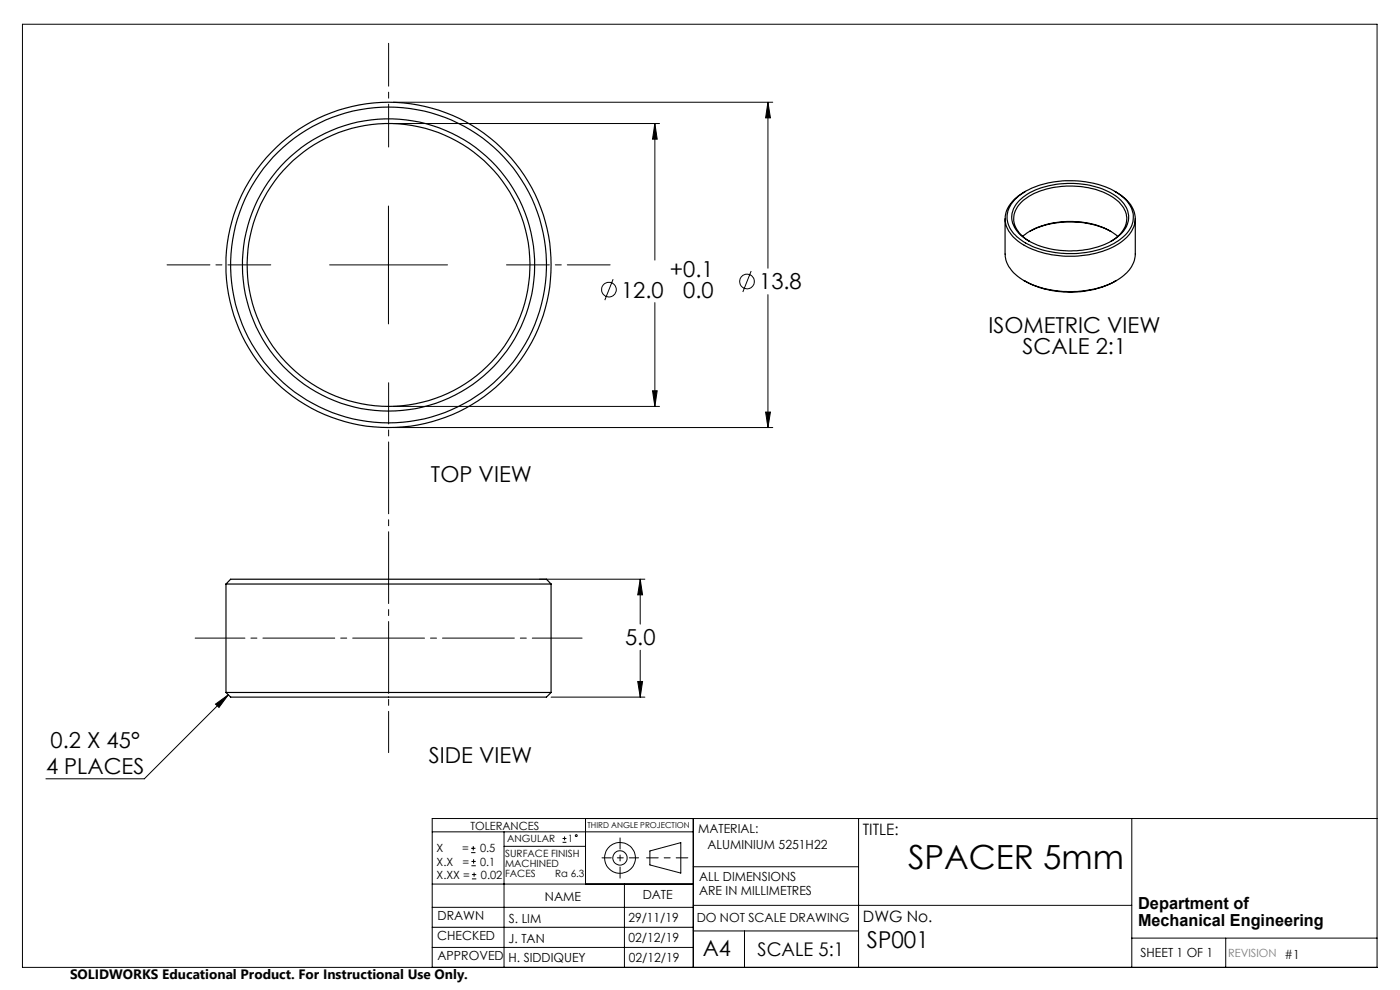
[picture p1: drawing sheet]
<svg xmlns="http://www.w3.org/2000/svg" width="297mm" height="210mm" viewBox="0 0 297 210" stroke-linecap="round" stroke-linejoin="round" font-family="sans-serif">
<g fill="none" stroke="#000" stroke-width=".21">
<path d="M4.8 5.1h287.3v200.1h-287.3zM83.4 21.7h80.5M83.4 26.2h56.5M138.9 26.2v29M138.9 26.2l.5 3.3h-1zM162.9 21.7v35.2M162.9 21.7l.5 3.3h-1zM69.9 56.2h25M82.4 43.7v25M130.1 59.2l-1.8 4.5M159.3 57.5l-1.7 4.4M138.9 64.2v22"/>
<path d="M162.9 62.5v28.2M83.4 90.7h80.5M83.4 86.2h56.5M138.4 82.9h1l-.5 3.3zM162.4 87.4h1l-.5 3.3zM114.4 122.9h22.4M135.8 122.9v9.5M135.8 137.9v10M135.8 122.9l.5 3.3h-1zM45.7 149.4l2.7-2-1.9 2.7zM48.4 147.4l-17.8 17.8h-20.9M116.9 147.9h19.9"/>
<path d="M135.3 144.6h1l-.5 3.3zM91.7 176.5h55.4M99.9 179.9h1M100.4 179.5v.9M106.9 176.5v28.7M106.9 179.5h17.3M119.3 178.7h.9M119.3 177.9h.9M119.8 177.4v.9M124.2 173.6v13.9M147.1 173.6v31.6M182.1 173.6v31.6"/>
<path d="M240.1 173.6v31.6M292.1 173.6h-200.4v31.6M91.7 196.7h55.4M91.7 192.5h55.4M91.7 187.5h55.4M99.9 180.9h1M100 183.6h.9M100 182.7h.9M100.1 186.4h.9M100.1 185.5h.9M100.5 182.3v.9M100.6 185.1v.9"/>
<path d="M132.5 187.5v17.7M137.9 180.5l6.5-1.8v6.5l-6.5-1.7zM147.1 183.9h35M147.1 197.5h35M147.1 192h93M157.9 197.5v7.7M240.1 199h52M260 199v6.2M91.7 201h55.4"/>
<circle cx="158.5" cy="59.7" r="1.55"/>
<circle cx="129.2" cy="61.4" r="1.55"/>
<circle cx="122.2" cy="177.3" r=".2"/>
<circle cx="131.5" cy="182" r="1.52"/>
<circle cx="131.5" cy="182" r="3.3"/>
</g>
<path d="M145.9 182h-8.7" fill="none" stroke="#000" stroke-width=".21" stroke-dasharray="15.2 1.3 1.3 1.3" stroke-dashoffset="12.8"/>
<path d="M131.5 177.7v8.6" fill="none" stroke="#000" stroke-width=".21" stroke-dasharray="15.2 1.3 1.3 1.3" stroke-dashoffset="12.9"/>
<path d="M127.7 182h7.8" fill="none" stroke="#000" stroke-width=".21" stroke-dasharray="15.2 1.3 1.3 1.3" stroke-dashoffset="13.3"/>
<path d="M41.4 135.4h82.1" fill="none" stroke="#000" stroke-width=".21" stroke-dasharray="15.2 1.3 1.3 1.3" stroke-dashoffset="4.7"/>
<path d="M82.4 31.2v-22M57.4 56.2h-22M107.4 56.2h22" fill="none" stroke="#000" stroke-width=".21" stroke-dasharray="15.2 1.3 1.3 1.3" stroke-dashoffset="6.1"/>
<path d="M82.4 81.2v78.4" fill="none" stroke="#000" stroke-width=".21" stroke-dasharray="15.2 1.3 1.3 1.3" stroke-dashoffset="6.5"/>
<path d="M135.8 122.9l.5 3.3h-1zM135.3 144.6h1l-.5 3.3zM45.7 149.4l2.7-2-1.9 2.7zM162.9 21.7l.5 3.3h-1zM162.4 87.4h1l-.5 3.3zM138.9 26.2l.5 3.3h-1zM138.4 82.9h1l-.5 3.3z" fill="#000"/>
<g fill="none" stroke="#000" stroke-width=".25">
<path d="M213.2 46.4v7.5a7.1 7.1 0 0 0 4.1 5.6M215.2 42.4a16.5 16.5 0 0 1 12-4.1 16.3 16.3 0 0 1 11.8 4.3 5.2 5.2 0 0 1-1.1 8 18.7 18.7 0 0 1-12.8 3.1 15.3 15.3 0 0 1-10-4.1 5 5 0 0 1 .1-7.2zM216.4 42.4a15.9 15.9 0 0 1 11.3-3.5 14.7 14.7 0 0 1 10.4 3.9 4.8 4.8 0 0 1-.9 7.4 17.8 17.8 0 0 1-14 2.7 11.5 11.5 0 0 1-8-4.6 4.6 4.6 0 0 1 1.2-5.9zM217 50.2a16.4 16.4 0 0 1 12.3-3.1 14.5 14.5 0 0 1 7.8 3.1M217.3 59.5a20.8 20.8 0 0 0 19.5 0M217.6 40.6a7.3 7.3 0 0 0-4.3 5.6 6.9 6.9 0 0 0 4 5.8 21.5 21.5 0 0 0 19.9-.2 6.4 6.4 0 0 0 3.6-5.9 7.3 7.3 0 0 0-4.3-5.3M218.4 51.2a5.7 5.7 0 0 1-3.3-5.7 7.7 7.7 0 0 1 5.4-4.9 18.8 18.8 0 0 1 15.6 1.3 5.2 5.2 0 0 1 2.7 5.9 6.6 6.6 0 0 1-3.1 3.4M218.4 49.1a19.5 19.5 0 0 1 17.3 0M240.8 46.4v7.5a6.9 6.9 0 0 1-4 5.6 21.6 21.6 0 0 1-19.5 0M47.9 123.9h69M47.9 123.9l1-1h67l1 1M47.9 123.9v23"/>
<path d="M116.9 123.9v23M47.9 146.9h69M47.9 146.9l1 1h67l1-1"/>
<circle cx="82.4" cy="56.2" r="34.5"/>
<circle cx="82.4" cy="56.2" r="30"/>
<circle cx="82.4" cy="56.2" r="33.5"/>
<circle cx="82.4" cy="56.2" r="31"/>
</g>
<text font-size="7.1" x="192.6" y="184.3">SPACER 5mm</text>
<text font-size="4.9" x="183.9" y="201">SP001</text>
<g font-size="4.7">
<text x="142.1" y="58.7">+0.1</text>
<text x="131.8" y="63.1">12.0</text>
<text x="144.9" y="63.2">0.0</text>
<text x="161.1" y="61.4">13.8</text>
<text x="209.7" y="70.6">ISOMETRIC VIEW</text>
<text x="216.9" y="75.1">SCALE 2:1</text>
<text x="91.4" y="102.3">TOP VIEW</text>
<text x="132.6" y="136.9">5.0</text>
<text x="10.7" y="158.6">0.2 X 45°</text>
<text x="91" y="161.9">SIDE VIEW</text>
<text x="9.8" y="164.2">4 PLACES</text>
<text x="149.1" y="202.9">A4</text>
</g>
<text font-size="4" x="160.7" y="202.8">SCALE 5:1</text>
<g font-size="3.5">
<text x="241.4" y="192.8">Department of</text>
<text x="241.4" y="196.3">Mechanical Engineering</text>
</g>
<g font-size="3.3">
<text x="183" y="177.2">TITLE:</text>
<text x="183.1" y="195.7">DWG No.</text>
</g>
<text font-size="2.9" x="14.9" y="207.6">SOLIDWORKS Educational Product. For Instructional Use Only.</text>
<g font-size="2.7">
<text x="148.1" y="176.7">MATERIAL:</text>
<text x="150.1" y="180.1">ALUMINIUM 5251H22</text>
<text x="115.6" y="191">NAME</text>
<text x="136.3" y="190.8">DATE</text>
<text x="148.3" y="186.8">ALL DIMENSIONS</text>
<text x="148.3" y="189.8">ARE IN MILLIMETRES</text>
<text x="92.8" y="195.2">DRAWN</text>
<text x="107.9" y="195.7">S. LIM</text>
<text x="133.3" y="195.6">29/11/19</text>
<text x="147.8" y="195.7">DO NOT SCALE DRAWING</text>
<text x="92.8" y="199.3">CHECKED</text>
<text x="92.8" y="203.6">APPROVED</text>
<text x="107.9" y="199.9">J. TAN</text>
<text x="133.3" y="199.8">02/12/19</text>
<text x="242" y="203">SHEET 1 OF 1</text>
<text x="107.9" y="204.1">H. SIDDIQUEY</text>
<text x="133.4" y="204">02/12/19</text>
</g>
<g font-size="2.4">
<text x="99.8" y="176">TOLERANCES</text>
<text x="92.6" y="180.8">X</text>
<text x="92.6" y="183.6">X.X</text>
<text x="98" y="180.8">=</text>
<text x="98.1" y="183.6">=</text>
<text x="101.8" y="180.8">0.5</text>
<text x="101.9" y="183.6">0.1</text>
<text x="92.6" y="186.4">X.XX =</text>
<text x="102" y="186.4">0.02</text>
</g>
<text font-size="2.4" fill="#808080" x="260.6" y="203">REVISION #1</text>
<g font-size="2.1">
<text x="107.6" y="178.6">ANGULAR</text>
<text x="120.5" y="178.6">1</text>
<text x="107.2" y="181.8">SURFACE FINISH</text>
<text x="107.2" y="183.9">MACHINED</text>
<text x="107.2" y="186">FACES</text>
<text x="117.8" y="186">Ra 6.3</text>
</g>
<text font-size="1.7" x="124.6" y="175.7">THIRD ANGLE PROJECTION</text>
</svg>
